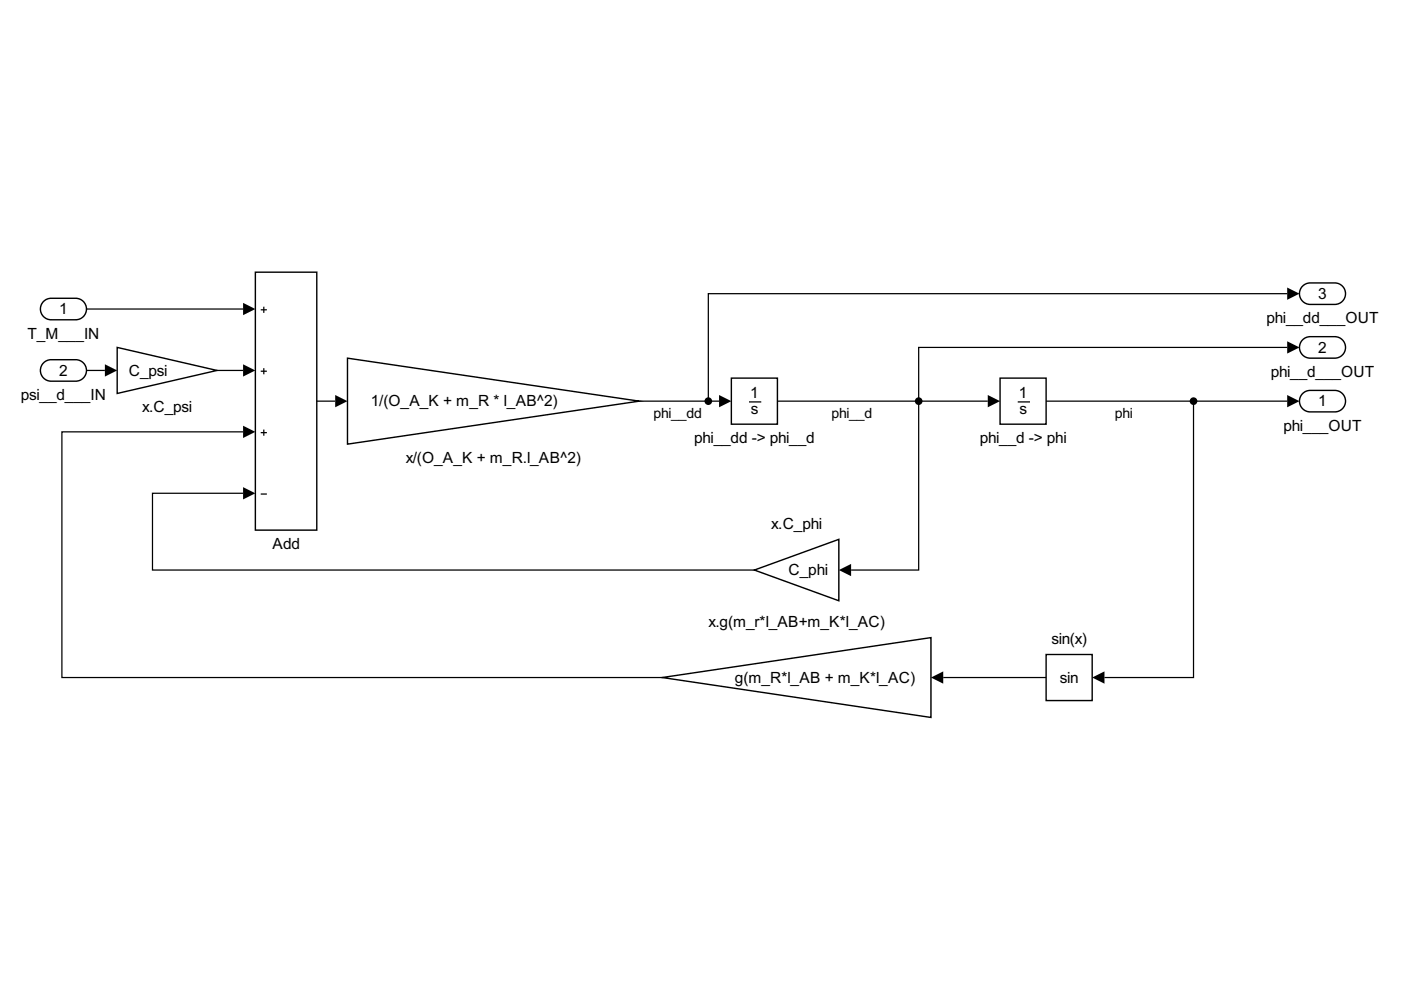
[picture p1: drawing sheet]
<svg xmlns="http://www.w3.org/2000/svg" width="297mm" height="210mm" viewBox="0 0 297 210" stroke-linecap="round" stroke-linejoin="round" font-family="sans-serif">
<path d="M276.2 83.4l1-.5 .6-.1h5.2a2.28 2.28 0 0 1 2.3 2.3 2.28 2.28 0 0 1-2.3 2.2h-5.2a2.28 2.28 0 0 1-2.1-1.4 2.28 2.28 0 0 1 .5-2.5z" fill="none" stroke="#000" stroke-width=".3"/>
<path d="M9.2 63.9l1-.6 .6-.1h5.3a2.28 2.28 0 0 1 2.2 2.3 2.28 2.28 0 0 1-2.2 2.3h-5.3a2.28 2.28 0 0 1-2.1-1.4 2.28 2.28 0 0 1 .5-2.5z" fill="#fff"/>
<path d="M9.2 63.9l1-.6 .6-.1h5.3a2.28 2.28 0 0 1 2.2 2.3 2.28 2.28 0 0 1-2.2 2.3h-5.3a2.28 2.28 0 0 1-2.1-1.4 2.28 2.28 0 0 1 .5-2.5z" fill="none" stroke="#000" stroke-width=".3"/>
<path d="M276.2 72l1-.5 .6-.1h5.2a2.28 2.28 0 0 1 2.3 2.3 2.28 2.28 0 0 1-2.3 2.2h-5.2a2.28 2.28 0 0 1-2.1-1.4 2.28 2.28 0 0 1 .5-2.5z" fill="#fff"/>
<path d="M276.2 72l1-.5 .6-.1h5.2a2.28 2.28 0 0 1 2.3 2.3 2.28 2.28 0 0 1-2.3 2.2h-5.2a2.28 2.28 0 0 1-2.1-1.4 2.28 2.28 0 0 1 .5-2.5z" fill="none" stroke="#000" stroke-width=".3"/>
<path d="M276.2 60.7l1-.6 .6-.1h5.2a2.28 2.28 0 0 1 2.3 2.3 2.28 2.28 0 0 1-2.3 2.2h-5.2a2.28 2.28 0 0 1-2.1-1.4 2.28 2.28 0 0 1 .5-2.4z" fill="#fff"/>
<path d="M276.2 60.7l1-.6 .6-.1h5.2a2.28 2.28 0 0 1 2.3 2.3 2.28 2.28 0 0 1-2.3 2.2h-5.2a2.28 2.28 0 0 1-2.1-1.4 2.28 2.28 0 0 1 .5-2.4z" fill="none" stroke="#000" stroke-width=".3"/>
<path d="M212 80.2h9.8v9.7h-9.8z" fill="#fff"/>
<path d="M215.8 85.2h2.6" fill="none" stroke="#000" stroke-width=".26"/>
<path d="M212 80.2h9.8v9.7h-9.8z" fill="none" stroke="#000" stroke-width=".3"/>
<path d="M155.1 80.2h9.7v9.7h-9.7z" fill="#fff"/>
<path d="M158.8 85.2h2.6" fill="none" stroke="#000" stroke-width=".26"/>
<path d="M155.1 80.2h9.7v9.7h-9.7z" fill="none" stroke="#000" stroke-width=".3"/>
<path d="M73.7 75.9l61.8 9.2-61.8 9.1z" fill="#fff"/>
<path d="M73.7 75.9l61.8 9.2-61.8 9.1z" fill="none" stroke="#000" stroke-width=".3"/>
<path d="M54.1 57.7h13.1v54.7h-13.1z" fill="#fff"/>
<path d="M55.3 65.7h1.3M55.3 78.7h1.3M55.9 65v1.3M55.9 78.1v1.3M55.3 91.7h1.3M55.9 91.1v1.3M55.3 104.7h1.3" fill="none" stroke="#000" stroke-width=".26"/>
<path d="M54.1 57.7h13.1v54.7h-13.1z" fill="none" stroke="#000" stroke-width=".3"/>
<path d="M24.8 73.7l21.2 4.8-21.2 4.9z" fill="#fff"/>
<path d="M24.8 73.7l21.2 4.8-21.2 4.9z" fill="none" stroke="#000" stroke-width=".3"/>
<path d="M221.8 138.8h9.8v9.7h-9.8z" fill="#fff"/>
<path d="M221.8 138.8h9.8v9.7h-9.8z" fill="none" stroke="#000" stroke-width=".3"/>
<path d="M140.4 143.7l57-8.5v16.9z" fill="#fff"/>
<path d="M140.4 143.7l57-8.5v16.9z" fill="none" stroke="#000" stroke-width=".3"/>
<path d="M159.9 120.9l17.9-6.5v13z" fill="#fff"/>
<path d="M159.9 120.9l17.9-6.5v13z" fill="none" stroke="#000" stroke-width=".3"/>
<path d="M9.2 76.9l1-.6h.6h5.3a2.28 2.28 0 0 1 2.2 2.2 2.28 2.28 0 0 1-2.2 2.3h-5.3a2.28 2.28 0 0 1-2.1-1.4 2.28 2.28 0 0 1 .5-2.5z" fill="#fff"/>
<path d="M9.2 76.9l1-.6h.6h5.3a2.28 2.28 0 0 1 2.2 2.2 2.28 2.28 0 0 1-2.2 2.3h-5.3a2.28 2.28 0 0 1-2.1-1.4 2.28 2.28 0 0 1 .5-2.5z" fill="none" stroke="#000" stroke-width=".3"/>
<g fill="none" stroke="#000" stroke-width=".26">
<path d="M18.3 78.5h3.9M18.3 65.5h33.2M46 78.5h5.5M272.9 73.7h-78.1v47.2h-14.3M272.9 62.3h-122.7v22.8M51.5 91.6h-38.4v52.1h127.3M67.2 85.1h3.9M135.5 85.1h17M164.8 85.1h44.6M221.8 85.1h51.1M253 85.1v58.6h-18.8M51.5 104.6h-19.2v16.3h127.6"/>
<path d="M200 143.7h21.8"/>
</g>
<g fill="#000">
<path d="M22.2 77.2l2.6 1.3-2.6 1.3zM51.5 64.2l2.6 1.3-2.6 1.3zM51.5 77.2l2.6 1.3-2.6 1.3zM272.9 72.4l2.6 1.3-2.6 1.3zM272.9 61l2.6 1.3-2.6 1.3zM51.5 90.3l2.6 1.3-2.6 1.3zM71.1 83.8l2.6 1.3-2.6 1.3zM152.5 83.8l2.6 1.3-2.6 1.3zM209.4 83.8l2.6 1.3-2.6 1.3zM272.9 83.8l2.6 1.3-2.6 1.3zM51.5 103.3l2.6 1.3-2.6 1.3zM177.8 120.9l2.7-1.3v2.6z"/>
<path d="M197.4 143.7l2.6-1.4v2.7zM231.6 143.7l2.6-1.4v2.7z"/>
</g>
<g fill="#000">
<circle cx="150.2" cy="85.1" r=".81"/>
<circle cx="194.8" cy="85.1" r=".81"/>
<circle cx="253" cy="85.1" r=".81"/>
</g>
<g font-size="3.7">
<text x="279.5" y="63.4">3</text>
<text x="5.9" y="71.8">T_M___IN</text>
<text x="12.6" y="66.6">1</text>
<text x="268.5" y="68.5">phi__dd___OUT</text>
<text x="279.5" y="74.8">2</text>
<text x="12.6" y="79.6">2</text>
<text x="27.3" y="79.6">C_psi</text>
<text x="269.4" y="79.9">phi__d___OUT</text>
<text x="4.4" y="84.8">psi__d___IN</text>
<text x="30.1" y="87.4">x.C_psi</text>
<text x="78.6" y="86.2">1/(O_A_K + m_R * l_AB^2)</text>
<text x="159" y="84.5">1</text>
<text x="159.2" y="87.7">s</text>
<text x="216" y="84.5">1</text>
<text x="216.1" y="87.7">s</text>
<text x="279.5" y="86.2">1</text>
<text x="147.2" y="93.9">phi__dd -&gt; phi__d</text>
<text x="207.7" y="93.9">phi__d -&gt; phi</text>
<text x="272.1" y="91.3">phi___OUT</text>
<text x="86" y="98.2">x/(O_A_K + m_R.l_AB^2)</text>
<text x="163.5" y="112.2">x.C_phi</text>
<text x="57.8" y="116.4">Add</text>
<text x="167.2" y="122">C_phi</text>
<text x="150.2" y="133">x.g(m_r*l_AB+m_K*l_AC)</text>
<text x="222.9" y="136.6">sin(x)</text>
<text x="155.8" y="144.8">g(m_R*l_AB + m_K*l_AC)</text>
<text x="224.7" y="144.8">sin</text>
</g>
<g font-size="3.3">
<text x="138.5" y="88.6">phi__dd</text>
<text x="176.3" y="88.6">phi__d</text>
<text x="236.4" y="88.6">phi</text>
</g>
</svg>
